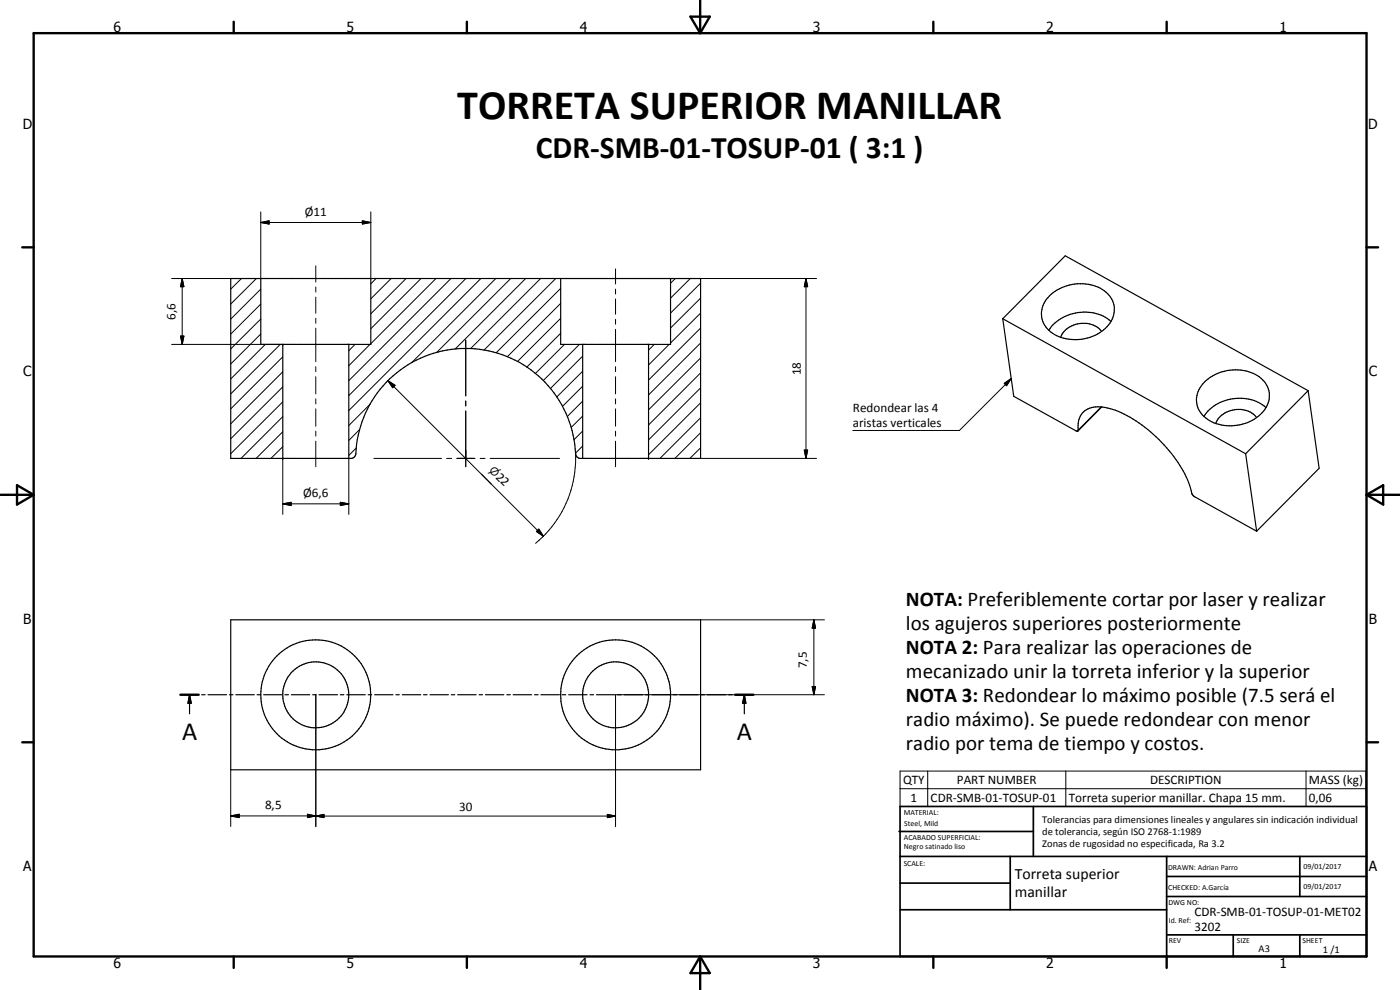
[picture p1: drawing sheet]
<svg xmlns="http://www.w3.org/2000/svg" width="420mm" height="297mm" viewBox="0 0 420 297" stroke-linecap="round" stroke-linejoin="round" font-family="sans-serif">
<g fill="none" stroke="#000" stroke-width=".35">
<path d="M69.2 83.6h141.1v53.9h-36.6a1.49 1.49 0 0 1-.9-1.4 33.1 33.1 0 0 0-33.4-31.6 33.1 33.1 0 0 0-32.7 32.2l-1.1 .8h-36.4zM78.3 83.6v19.7h33v-19.7M168.3 83.6v19.7h32.9v-19.7M300.9 95.6l3.3 23.3 18.7 10.3 .6 .1a6.3 6.3 0 0 1 2.5-6.4 10.1 10.1 0 0 1 8.8 .2 41.9 41.9 0 0 1 22.2 22.5l.7 2.5 .6 .8 18.8 10.5M300.9 95.6l72.9 40.5M300.9 95.6l18.8-18.8 72.9 40.4M314.8 99.1a7 7 0 0 1 .7-10.8 13.4 13.4 0 0 1 16.4-.6 7 7 0 0 1-.7 11.3l-.6 .4M314.8 99.1a13.2 13.2 0 0 0 15.8 .3M330.6 99.4a7.7 7.7 0 0 0-10.9-.3l-1 1.2-.4 .9M333.4 96.4a13.2 13.2 0 0 0-17.4 1.1l-1.2 1.6M84.9 103.3v34.2M104.7 103.3v34.2"/>
<path d="M174.9 103.3v34.2M194.6 103.3v34.2M392.6 117.2l3.3 23.3-18.8 18.9M392.6 117.2l-18.8 18.9M330.6 122.1l-7.1 7.2M361.3 125a6.9 6.9 0 0 1 .7-10.9 13.3 13.3 0 0 1 16.5-.6 7.1 7.1 0 0 1-.8 11.3l-.6 .5M361.3 125a13 13 0 0 0 15.8 .3M373.8 136.1l3.3 23.3M377.1 125.3a7.6 7.6 0 0 0-11.8 .9l-.4 .8M379.9 122.3a13 13 0 0 0-18.6 2.7M69.2 186h141.1v45h-141.1zM54.1 208.4h5.5"/>
<path d="M56.9 208.4l.5 2.6h-1zM56.9 208.4v5.8M60.5 208.4h1.1M62.4 208.4h5.6M68.9 208.4h1M70.8 208.4h5.5M77.2 208.4h1M79.1 208.4h5.5M85.5 208.4h1.1M87.4 208.4h5.6M93.8 208.4h1.1M95.7 208.4h5.6"/>
<path d="M102.1 208.4h1.1M104.1 208.4h5.5M110.5 208.4h1M112.4 208.4h5.5M118.8 208.4h1M120.7 208.4h5.6M127.1 208.4h1.1M129.1 208.4h5.5M135.5 208.4h1M137.4 208.4h5.5M143.8 208.4h1M145.7 208.4h5.5"/>
<path d="M152.1 208.4h1.1M154 208.4h5.5M160.4 208.4h1.1M162.3 208.4h5.6M168.7 208.4h1.1M170.7 208.4h5.5M177.1 208.4h1M179 208.4h5.5M185.4 208.4h1.1M187.3 208.4h5.6M193.7 208.4h1.1M195.7 208.4h5.5"/>
<path d="M202 208.4h1.1M204 208.4h5.5M210.4 208.4h1M212.3 208.4h5.5M218.7 208.4h1M220.6 208.4h5.5M223.4 208.4l.4 2.6h-.9zM223.4 208.4v5.8"/>
<circle cx="94.8" cy="208.5" r="16.5"/>
<circle cx="94.8" cy="208.5" r="9.9"/>
<circle cx="184.8" cy="208.5" r="16.5"/>
<circle cx="184.8" cy="208.5" r="9.9"/>
</g>
<g fill="none" stroke="#000" stroke-width=".3">
<path d="M78.3 66.8l2.5-.5v.9zM78.3 63.6v20h-26.8M78.3 66.8h33M94.8 79.8v4.8M108.7 66.3l2.6 .5-2.6 .4zM111.3 63.6v20M54.7 83.6l.5 2.4h-1zM54.7 83.6v19.7M72.5 83.6l-3.3 3.1M77 83.6l-7.8 7.6M78.3 95.7l-9.1 9M78.3 91.2l-9.1 9"/>
<path d="M78.3 86.7l-9.1 9.1M94.8 86.1v1.5M94.8 89.2v4.8M94.8 95.5v1.5M94.8 98.5v10M112.8 83.6l-1.5 1.6M117.4 83.6l-6.1 6.1M121.9 83.6l-10.6 10.5M126.4 83.6l-15.1 15M130.8 83.6l-19.5 19.5M135.3 83.6l-30.6 30.6M139.8 83.6l-35.1 35.1"/>
<path d="M144.3 83.6l-39.6 39.6M148.8 83.6l-25.3 25.2M153.3 83.6l-22.2 22.1M157.8 83.6l-21.2 21.2M162.3 83.6l-21.1 21M166.8 83.6l-21.5 21.4M168.3 100l-10.2 10.2M168.3 95.5l-13 13M168.3 91l-16 16M168.3 86.5l-19.4 19.3M168.3 83.6h16.3M184.7 80.7v4.5"/>
<path d="M184.7 86.7v1.5M184.7 89.7v4.6M184.7 95.8v1.5M184.7 98.8v9.7M184.9 83.6h60.2M202.7 83.6l-1.5 1.4M207.2 83.6l-6 5.9M210.3 98.4l-15.7 15.6M210.3 93.9l-9.1 9M210.3 89.5l-9.1 8.9M210.3 85l-9.1 8.9M241.9 83.6l.5 2.4h-1z"/>
<path d="M241.9 83.6v53.9M51.5 103.3h33.4M54.2 100.8h1l-.5 2.5zM78.3 100.2l-9.1 9M79.6 103.3l-10.4 10.4M84.1 103.3l-14.9 14.9M84.9 116.1l-15.7 15.6M84.9 111.5l-15.7 15.7M84.9 107.1l-15.7 15.6M94.8 110v1.5M94.8 113v5.2M94.8 119.7v1.5"/>
<path d="M106.5 103.3l-1.8 1.9M111 103.3l-6.3 6.4M116.4 114.2l2.2 1.4-.8 .7zM116.4 114.2l46.7 46.7M139.8 102v16.8M169.4 103.3l-8.7 8.8M173.9 103.3l-10.9 10.9M174.9 115.9l-6.1 6M174.9 111.4l-7.8 7.7M174.9 106.8l-9.7 9.8M184.7 110v1.5M184.7 113v5.2"/>
<path d="M184.7 119.7v1.5M196.4 103.3l-1.8 1.7M200.8 103.3l-6.2 6.2M210.3 116.4l-15.7 15.6M210.3 111.9l-15.7 15.6M210.3 107.4l-15.7 15.6M210.3 102.9l-15.7 15.6M301.4 115l2.1-1.4-1.4 2.1zM303.5 113.6l-15.6 15.6h-32M84.9 134l-3.6 3.5M84.9 129.5l-8 8M84.9 125l-12.6 12.5"/>
<path d="M84.9 120.6l-15.7 15.5M84.9 137.5v16.8M94.8 122.7v5.2M94.8 129.4v1.5M94.8 132.4v7.6M104.7 137.5v16.8M107 134.4l-2.3 2.3M107.9 128.9l-3.2 3.3M111.1 121.2l-6.4 6.5M112.2 137.5h20.3M134.1 137.5h1.4M137.1 137.5h5.5"/>
<path d="M139.8 120.3v1.5M139.8 123.3v16.7M144.1 137.5h1.5M147.1 137.5h20.8M172.8 136.1a33.2 33.2 0 0 1-12.1 26.9M174.9 133.8l-2.2 2.2M174.9 129.3l-2.7 2.7M174.9 124.8l-3.5 3.5M174.9 120.4l-4.6 4.6M184.7 122.7v5.2M184.7 129.4v1.5M184.7 132.4v7.6"/>
<path d="M210.3 134.4l-3.3 3.1M210.3 129.8l-7.7 7.7M210.3 125.3l-12.2 12.2M210.3 120.9l-15.7 15.5M210.3 137.5h34.8M241.4 135h1l-.5 2.5zM330.5 122.1l-7 7M84.9 151.2l2.5-.5v1zM84.9 151.2h19.8M102.1 150.7l2.6 .5-2.6 .5zM144.5 142.3l2.9 2.9M161 159.5l.7-.8 1.4 2.2z"/>
<path d="M161.7 158.7l1.4 2.2-2.1-1.4zM210.3 186h37.1M244.3 186l.5 2.5h-1.1zM244.3 186v22.4M94.8 208.4v39.6M243.7 206h1.1l-.5 2.4zM247.4 208.4h-62.7v39.6M69.2 231v17M270.1 231.4h139.8v10.6h-139.8zM270.1 236.6h139.8M278.4 231.4v10.6M319.9 231.4v10.6"/>
<path d="M392 231.4v10.6M69.2 244.8l2.6-.5v1zM69.2 244.8h25.6M92.3 244.3l2.5 .5-2.5 .5zM94.8 244.9l2.4-.6v1zM94.8 244.9h89.9M182.3 244.3l2.4 .6-2.4 .4z"/>
</g>
<g fill="#000">
<circle cx="201.2" cy="83.6" r=".18"/>
<circle cx="84.9" cy="103.3" r=".18"/>
<circle cx="194.6" cy="103.3" r=".18"/>
<circle cx="84.9" cy="137.5" r=".18"/>
<circle cx="194.6" cy="137.5" r=".18"/>
</g>
<g fill="none" stroke="#000" stroke-width=".71">
<path d="M10.1 9.9h400v277.1h-400zM70.1 6.5v3.4M140.1 6.5v3.4M207.2 5h5.8l-2.9 4.9zM210.1 0v9.9M280.1 6.5v3.4M350.1 6.5v3.4M6.7 74.2h3.4M410.1 74.2h3.5M.1 148.5h10M5.1 145.6l5 2.9-5 2.9zM410.1 148.5h10"/>
<path d="M410.1 148.5l5-2.9v5.8zM54.1 208.4h5.5M220.6 208.4h5.5M6.7 222.7h3.4M410.1 222.7h3.5M70.1 287v3.4M140.1 287v3.4M210.1 287v10M210.1 287l2.9 5h-5.8zM280.1 287v3.4M350.1 287v3.4"/>
</g>
<g fill="none" stroke="#000" stroke-width=".51">
<path d="M269.8 249.5h40.3M270.1 242h140v45h-140zM270.1 257h140M303.2 257v16M310.1 242v15M350.1 257v30M390.1 257v12M270.1 265h33.1M270.1 273h80M350.1 269h60M350.1 263h60M350.1 280.5h60"/>
<path d="M370.1 280.5v6.5M390.1 280.5v6.5"/>
</g>
<g fill="#000">
<path d="M78.3 66.8l2.5-.5v.9zM108.7 66.3l2.6 .5-2.6 .4zM54.7 83.6l.5 2.4h-1zM241.9 83.6l.5 2.4h-1zM54.2 100.8h1l-.5 2.5zM116.4 114.2l2.2 1.4-.8 .7zM301.4 115l2.1-1.4-1.4 2.1zM241.4 135h1l-.5 2.5zM84.9 151.2l2.5-.5v1zM102.1 150.7l2.6 .5-2.6 .5zM161.7 158.7l1.4 2.2-2.1-1.4zM244.3 186l.5 2.5h-1.1z"/>
<path d="M56.9 208.4l.5 2.6h-1zM223.4 208.4l.4 2.6h-.9zM243.7 206h1.1l-.5 2.4zM69.2 244.8l2.6-.5v1zM92.3 244.3l2.5 .5-2.5 .5zM94.8 244.9l2.4-.6v1zM182.3 244.3l2.4 .6-2.4 .4z"/>
</g>
<text font-size="12.6" x="137.2" y="35.6">TORRETA SUPERIOR MANILLAR</text>
<text font-size="9.4" x="160.9" y="47.4">CDR-SMB-01-TOSUP-01 ( 3:1 )</text>
<g font-size="7.9">
<text x="54.6" y="222">A</text>
<text x="221.1" y="222">A</text>
</g>
<g font-size="6.3">
<text x="271.9" y="181.8">NOTA: Preferiblemente cortar por laser y realizar</text>
<text x="271.9" y="189">los agujeros superiores posteriormente</text>
<text x="271.9" y="196.1">NOTA 2: Para realizar las operaciones de</text>
<text x="271.9" y="203.4">mecanizado unir la torreta inferior y la superior</text>
<text x="271.9" y="210.6">NOTA 3: Redondear lo máximo posible (7.5 será el</text>
<text x="271.9" y="217.8">radio máximo). Se puede redondear con menor</text>
<text x="271.9" y="225">radio por tema de tiempo y costos.</text>
</g>
<g font-size="4.7">
<text x="304.6" y="263.8">Torreta superior</text>
<text x="304.6" y="269.2">manillar</text>
</g>
<g font-size="4.2">
<text x="34" y="9.6">6</text>
<text x="104" y="9.6">5</text>
<text x="174" y="9.6">4</text>
<text x="244" y="9.6">3</text>
<text x="314" y="9.6">2</text>
<text x="384" y="9.6">1</text>
<text x="6.8" y="38.7">D</text>
<text x="410.6" y="38.7">D</text>
<text x="7" y="112.9">C</text>
<text x="410.8" y="112.9">C</text>
<text x="7" y="187.1">B</text>
<text x="410.8" y="187.1">B</text>
<text x="7" y="261.4">A</text>
<text x="410.8" y="261.4">A</text>
<text x="34" y="290.4">6</text>
<text x="104" y="290.4">5</text>
<text x="174" y="290.4">4</text>
<text x="244" y="290.4">3</text>
<text x="314" y="290.4">2</text>
<text x="384" y="290.4">1</text>
</g>
<g font-size="3.9">
<text x="91.5" y="64.8">Ø11</text>
<text x="52.7" y="96" transform="rotate(-90 52.7 96)">6,6</text>
<text x="240.4" y="112.6" transform="rotate(-90 240.4 112.6)">18</text>
<text x="256" y="123.6">Redondear las 4</text>
<text x="255.9" y="128.1">aristas verticales</text>
<text x="148.6" y="143.3" transform="rotate(45 148.6 143.3)">22</text>
<text x="91" y="149.1">Ø6,6</text>
<text x="242.2" y="200.4" transform="rotate(-90 242.2 200.4)">7,5</text>
<text x="271" y="235.2">QTY</text>
<text x="287.2" y="235.2">PART NUMBER</text>
<text x="345.2" y="235.2">DESCRIPTION</text>
<text x="392.8" y="235.4">MASS (kg)</text>
<text x="79.6" y="242.7">8,5</text>
<text x="137.8" y="243.3">30</text>
<text x="273.3" y="240.6">1</text>
<text x="279.3" y="240.6">CDR-SMB-01-TOSUP-01</text>
<text x="320.7" y="240.7">Torreta superior manillar. Chapa 15 mm.</text>
<text x="392.8" y="240.6">0,06</text>
<text x="358.5" y="275">CDR-SMB-01-TOSUP-01-MET02</text>
<text x="358.5" y="279.4">3202</text>
</g>
<text font-size="3.3" x="146.6" y="141.4" transform="rotate(45 146.6 141.4)">⌀</text>
<g font-size="3.1">
<text x="312.7" y="246.8">Tolerancias para dimensiones lineales y angulares sin indicación individual</text>
<text x="312.7" y="250.4">de tolerancia, según ISO 2768-1:1989</text>
<text x="312.7" y="254">Zonas de rugosidad no especificada, Ra 3.2</text>
<text x="377.7" y="285.6">A3</text>
<text x="397" y="285.9">1 /1</text>
</g>
<g font-size="2.4">
<text x="271.2" y="244.4">MATERIAL:</text>
<text x="271.3" y="252">ACABADO SUPERFICIAL:</text>
<text x="271.4" y="247.9">Steel, Mild</text>
<text x="271.3" y="254.6">Negro satinado liso</text>
<text x="271.2" y="259.7">SCALE:</text>
<text x="350.6" y="261">DRAWN: Adrian Parro</text>
<text x="391.2" y="260.6">09/01/2017</text>
<text x="350.6" y="267.1">CHECKED: A.García</text>
<text x="391.2" y="266.7">09/01/2017</text>
<text x="350.6" y="271.4">DWG NO:</text>
<text x="350.8" y="276.9">Id. Ref:</text>
<text x="350.8" y="282.8">REV</text>
<text x="371.2" y="282.9">SIZE</text>
<text x="390.9" y="282.9">SHEET</text>
</g>
</svg>
